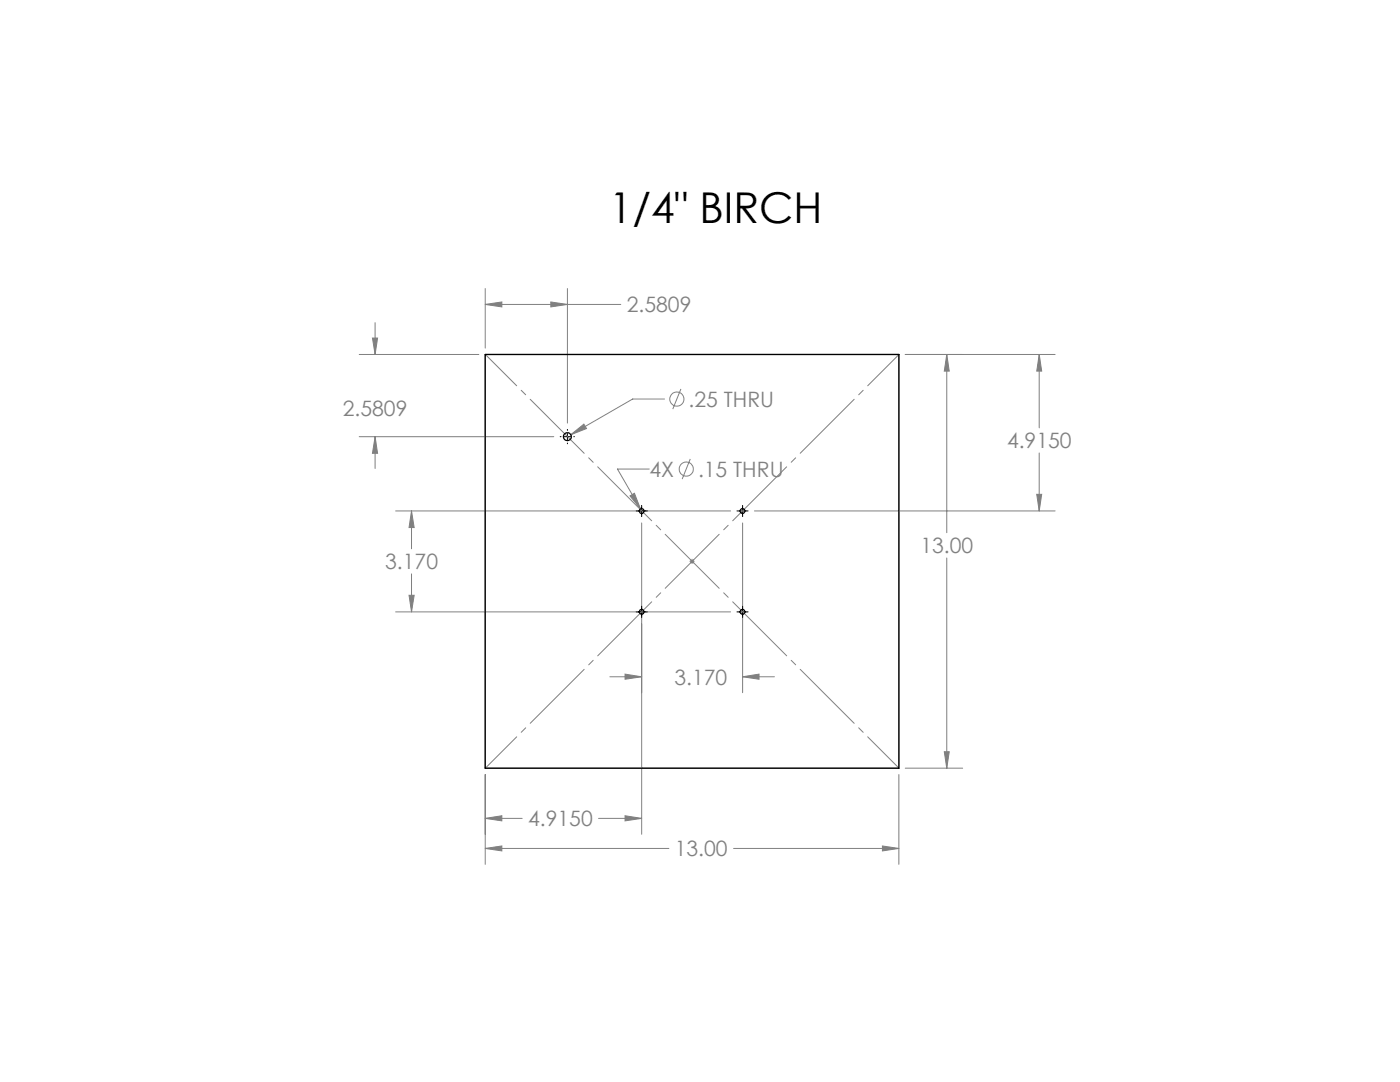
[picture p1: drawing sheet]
<svg xmlns="http://www.w3.org/2000/svg" width="279mm" height="216mm" viewBox="0 0 279 216" stroke-linecap="round" stroke-linejoin="round" font-family="sans-serif">
<g fill="none" stroke="#808080" stroke-width=".2">
<path d="M96.8 57.6v11.9M113.2 57.6v26.8M71.7 70.7h23.9M74.3 67.5h1.1l-.5 3.2zM74.9 64.4v6.3M96.8 60.7l3.4-.4v.9zM96.8 60.7h27.1M109.9 60.3l3.3 .4-3.3 .5zM132.6 79.6h-6.3l-12.4 7.1M135.9 77.6l-1.6 4M180.7 70.7h29.9M188.9 70.7l.5 3.3h-.9z"/>
<path d="M188.9 70.7v35.6M207.4 70.7l.5 3.3h-1zM207.4 70.7v14.7M71.7 87.1h38.8M74.9 87.1l.5 3.4h-1.1zM74.9 87.1v6.4M113.9 86.7l2.6-2.1 .6 .9zM125.7 99l.9-.6 1.2 3.1zM129.6 93.6h-6.4l4.6 7.9M137.8 91.6l-1.7 4M206.9 98.6h1l-.5 3.4zM207.4 90.4v11.6"/>
<path d="M79 102h66.8M81.6 118.8h1.1l-.6 3.3zM82.1 102l.6 3.3h-1.1zM82.1 102v7.5M82.1 114.5v7.6M128.1 104.4v62.1M137.6 112h1M137.8 111.7l.7 .7M138.1 111.5v1M138.5 111.7l-.7 .7M148.2 104.4v33.8M150.6 102h60"/>
<path d="M188.9 111.3v42M79 122.1h66.8M121.7 135h6.4M124.7 134.5l3.4 .5-3.4 .5zM148.2 135l3.3-.5v1zM148.2 135h6.4M96.8 154.6v17.9M179.4 154.6v17.9M180.7 153.3h11.4M188.5 150h.9l-.5 3.3zM96.8 169.3l3.4-.5v1zM96.8 163.3l3.4-.5v1z"/>
<path d="M96.8 169.3h36.7M96.8 163.3h7.4M119.5 163.3h8.6M124.7 162.8l3.4 .5-3.4 .5zM146.4 169.3h33M176.1 168.8l3.3 .5-3.3 .5z"/>
<circle cx="135.1" cy="79.6" r="1.41"/>
<circle cx="137" cy="93.6" r="1.4"/>
</g>
<g fill="none" stroke="#000" stroke-width=".2">
<path d="M111.8 87.1h.2M112.6 87.1h1.3M113.2 85.7v.2M113.2 86.5v1.3M113.2 88.4v.1M114.5 87.1h.2M127 102h2.2M128.1 100.9v2.2M147.1 102h2.2M148.2 100.9v2.2M127 122.1h2.2M128.1 121v2.2"/>
<path d="M147.1 122.1h2.2M148.2 121v2.2"/>
</g>
<path d="M96.9 70.7l82.5 82.6M96.9 153.3l82.5-82.6" fill="none" stroke="#808080" stroke-width=".2" stroke-dasharray="15.2 1.3 1.3 1.3" stroke-dashoffset="6.4"/>
<path d="M96.8 70.7h82.6v82.6h-82.6z" fill="none" stroke="#808080" stroke-width=".25"/>
<path d="M188.5 150h.9l-.5 3.3zM188.9 70.7l.5 3.3h-.9zM96.8 169.3l3.4-.5v1zM176.1 168.8l3.3 .5-3.3 .5zM81.6 118.8h1.1l-.6 3.3zM82.1 102l.6 3.3h-1.1zM148.2 135l3.3-.5v1zM124.7 134.5l3.4 .5-3.4 .5zM74.9 87.1l.5 3.4h-1.1zM74.3 67.5h1.1l-.5 3.2zM109.9 60.3l3.3 .4-3.3 .5zM96.8 60.7l3.4-.4v.9zM206.9 98.6h1l-.5 3.4zM207.4 70.7l.5 3.3h-1zM124.7 162.8l3.4 .5-3.4 .5zM96.8 163.3l3.4-.5v1zM113.9 86.7l3.2-1.2-.6-.9zM125.7 99l2.1 2.5-1.2-3.1z" fill="#808080"/>
<g fill="none" stroke="#000" stroke-width=".25">
<path d="M96.8 70.7h82.6v82.6h-82.6z"/>
<circle cx="113.2" cy="87.1" r=".78"/>
<circle cx="128" cy="102" r=".48"/>
<circle cx="148.2" cy="102" r=".48"/>
<circle cx="128" cy="122.1" r=".47"/>
<circle cx="148.2" cy="122.1" r=".47"/>
</g>
<path d="M17.9 187.8h107.2v14.6h-107.2z" fill="#fff"/>
<text font-size="8.5" x="121.5" y="44.5">1/4&quot; BIRCH</text>
<g font-size="4.2" fill="#808080">
<text x="125.1" y="62.3">2.5809</text>
<text x="68.4" y="83">2.5809</text>
<text x="137.4" y="81.2">.25 THRU</text>
<text x="201" y="89.5">4.9150</text>
<text x="129.6" y="95.1">4X</text>
<text x="139.3" y="95.1">.15 THRU</text>
<text x="76.9" y="113.6">3.170</text>
<text x="183.7" y="110.4">13.00</text>
<text x="134.6" y="136.6">3.170</text>
<text x="105.4" y="164.9">4.9150</text>
<text x="134.7" y="170.9">13.00</text>
</g>
</svg>
